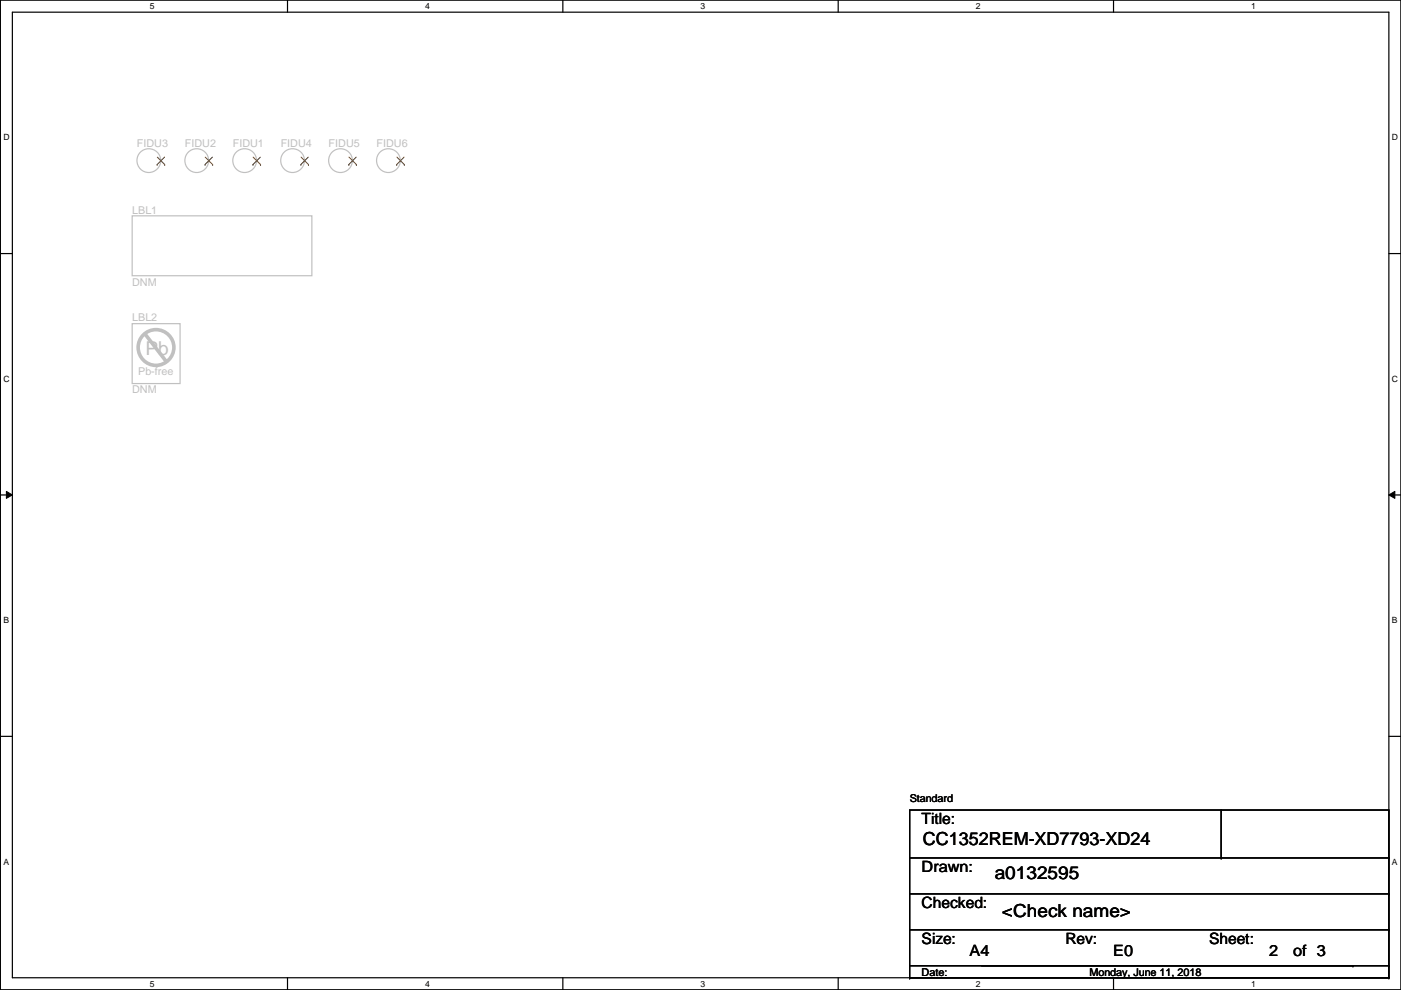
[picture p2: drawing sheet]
<svg xmlns="http://www.w3.org/2000/svg" width="297mm" height="210mm" viewBox="0 0 297 210" stroke-linecap="round" stroke-linejoin="round" font-family="sans-serif">
<path d="M.1 0h296.9v209.8h-296.9zM2.6 2.6h291.9v204.7h-291.9z" fill="none" stroke="#000" stroke-width=".25"/>
<g fill="#fff">
<path d="M31.8 .3h1v2h-1z"/>
<path d="M31.8 207.6h1v1.9h-1z"/>
</g>
<path d="M61 0v2.6M61 207.3v2.5" fill="none" stroke="#000" stroke-width=".25"/>
<g fill="#fff">
<path d="M90.1 .3h1v2h-1z"/>
<path d="M90.1 207.6h1v1.9h-1z"/>
</g>
<path d="M119.3 0v2.6M119.3 207.3v2.5" fill="none" stroke="#000" stroke-width=".25"/>
<g fill="#fff">
<path d="M148.5 .3h1v2h-1z"/>
<path d="M148.5 207.6h1v1.9h-1z"/>
</g>
<path d="M177.7 0v2.6M177.7 207.3v2.5" fill="none" stroke="#000" stroke-width=".25"/>
<g fill="#fff">
<path d="M206.9 .3h1v2h-1z"/>
<path d="M206.9 207.6h1v1.9h-1z"/>
</g>
<path d="M236.1 0v2.6M236.1 207.3v2.5" fill="none" stroke="#000" stroke-width=".25"/>
<g fill="#fff">
<path d="M265.3 .3h.9v2h-.9z"/>
<path d="M265.3 207.6h.9v1.9h-.9z"/>
<path d="M.7 28.2h1.3v1.9h-1.3z"/>
<path d="M295.1 28.2h1.3v1.9h-1.3z"/>
<path d="M.7 79.3h1.3v2h-1.3z"/>
<path d="M295.1 79.3h1.3v2h-1.3z"/>
</g>
<path d="M.1 53.8h2.5M294.5 53.8h2.5" fill="none" stroke="#000" stroke-width=".25"/>
<g fill="#fff">
<path d="M.7 130.5h1.2v2h-1.2z"/>
<path d="M295.1 130.5h1.2v2h-1.2z"/>
</g>
<path d="M.1 104.9h2.5M294.5 104.9h2.5" fill="none" stroke="#000" stroke-width=".25"/>
<path d="M1.4 104.2l1.2 .7-1.2 .8zM294.5 104.9l1.2-.7v1.5z" fill="#000"/>
<path d="M1.4 104.2l1.2 .7-1.2 .8zM294.5 104.9l1.2-.7v1.5z" fill="none" stroke="#000" stroke-width=".21"/>
<g fill="#fff">
<path d="M.7 181.7h1.2v2h-1.2z"/>
<path d="M295.1 181.7h1.2v2h-1.2z"/>
</g>
<g fill="none" stroke="#000" stroke-width=".25">
<path d="M.1 156.1h2.5M294.5 156.1h2.5M192.9 171.7h101.6v33.1h-101.6zM258.9 171.7v10.2M192.9 181.9h101.6M192.9 189.5h101.6M192.9 197.1h101.6M258.9 181.9h.1M294.5 181.9h.1M294.5 189.5h.1M294.5 197.1h.1M192.9 207.3h.1"/>
<path d="M192.9 204.8v2.5M192.9 207.3h101.6M208.1 204.8h78.7M286.8 204.8h.1M294.5 207.3h.1M294.5 204.8h.1M294.5 204.8v2.5"/>
</g>
<path d="M28 68.6h10.2v12.7h-10.2z" fill="none" stroke="#c0c0c0" stroke-width=".25"/>
<g fill="none" stroke="#c0c0c0" stroke-width=".76">
<path d="M30.8 70.9l4.3 5.6"/>
<circle cx="33.1" cy="73.7" r="3.8"/>
</g>
<circle cx="35.1" cy="76.5" r=".38" fill="#c0c0c0"/>
<g fill="none" stroke="#c0c0c0" stroke-width=".25">
<path d="M34.1 34.1h.1M44.3 34.1h.1M54.4 34.1h.1M64.6 34.1h.1M74.8 34.1h.1M84.9 34.1h.1M28 45.8h38.1v12.7h-38.1z"/>
<circle cx="31.6" cy="34.1" r="2.52"/>
<circle cx="41.7" cy="34.1" r="2.52"/>
<circle cx="51.9" cy="34.1" r="2.52"/>
<circle cx="62" cy="34.1" r="2.52"/>
<circle cx="72.2" cy="34.1" r="2.52"/>
<circle cx="82.4" cy="34.1" r="2.52"/>
</g>
<g fill="none" stroke="#804000" stroke-width=".21">
<path d="M33.3 34.9h.1M33.4 33.3l1.5 1.6M34.9 33.3l-1.6 1.6M34.9 34.9h.1M43.5 34.9h.1M43.5 33.3l1.6 1.6M45 33.3l-1.5 1.6M45.1 34.9h.1M53.6 34.9h.1M53.7 33.3l1.5 1.6M55.2 33.3l-1.6 1.6M55.2 34.9h.1"/>
<path d="M63.8 34.9h.1M63.8 33.3l1.6 1.6M65.4 33.3l-1.6 1.6M65.4 34.9h.1M74 34.9h.1M74 33.3l1.6 1.6M75.5 33.3l-1.5 1.6M75.6 34.9h.1M84.1 34.9h.1M84.2 33.3l1.5 1.6M85.7 33.3l-1.6 1.6M85.7 34.9h.1"/>
</g>
<text font-size="4.1" fill="#c0c0c0" x="30.8" y="75.3">Pb</text>
<g font-size="3.8">
<text x="195.7" y="179.2">CC1352REM-XD7793-XD24</text>
<text x="210.9" y="186.3">a0132595</text>
<text x="212.4" y="194.4">&lt;Check name&gt;</text>
</g>
<g font-size="3.3">
<text x="195.4" y="174.7">Title:</text>
<text x="195.4" y="184.9">Drawn:</text>
<text x="195.4" y="192.5">Checked:</text>
<text x="195.4" y="200.1">Size:</text>
<text x="205.6" y="202.6">A4</text>
<text x="225.9" y="200.1">Rev:</text>
<text x="236" y="202.6">E0</text>
<text x="256.4" y="200.1">Sheet:</text>
<text x="269.1" y="202.6">2</text>
<text x="274.1" y="202.6">of 3</text>
</g>
<g font-size="2.3" fill="#c0c0c0">
<text x="29" y="31.1">FIDU3</text>
<text x="39.2" y="31.1">FIDU2</text>
<text x="49.4" y="31.1">FIDU1</text>
<text x="59.5" y="31.1">FIDU4</text>
<text x="69.7" y="31.1">FIDU5</text>
<text x="79.8" y="31.1">FIDU6</text>
<text x="28" y="45.3">LBL1</text>
<text x="28" y="60.5">DNM</text>
<text x="28" y="68.2">LBL2</text>
<text x="28" y="83.4">DNM</text>
<text x="29.3" y="79.6">Pb-free</text>
</g>
<g font-size="2.3">
<text x="192.9" y="170">Standard</text>
<text x="195.4" y="206.8">Date:</text>
<text x="231" y="206.8">Monday, June 11, 2018</text>
</g>
<g font-size="1.8">
<text x="31.8" y="1.9">5</text>
<text x="90.1" y="1.9">4</text>
<text x="148.5" y="1.9">3</text>
<text x="206.9" y="1.9">2</text>
<text x="265.3" y="1.9">1</text>
<text x=".7" y="29.8">D</text>
<text x="295.1" y="29.8">D</text>
<text x=".7" y="80.9">C</text>
<text x="295.1" y="80.9">C</text>
<text x=".7" y="132.1">B</text>
<text x="295.1" y="132.1">B</text>
<text x=".7" y="183.3">A</text>
<text x="295.1" y="183.3">A</text>
<text x="31.8" y="209.2">5</text>
<text x="90.1" y="209.2">4</text>
<text x="148.5" y="209.2">3</text>
<text x="206.9" y="209.2">2</text>
<text x="265.3" y="209.2">1</text>
</g>
</svg>
